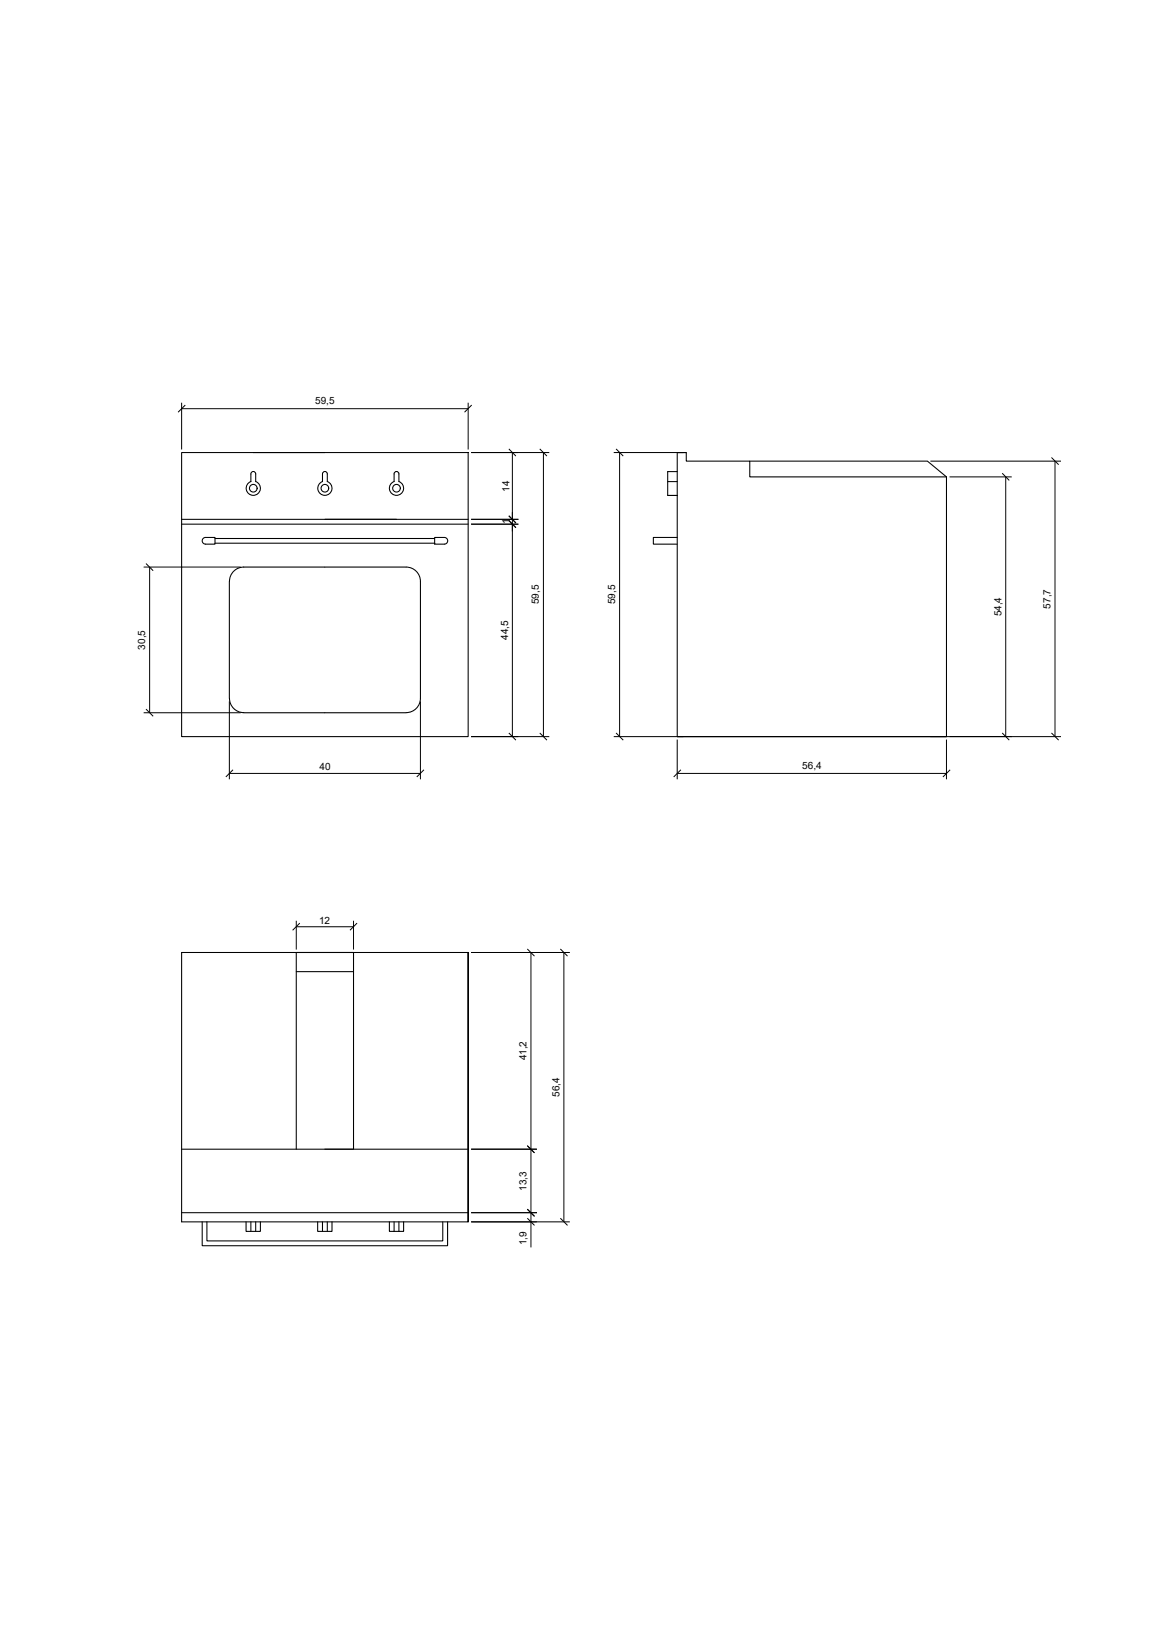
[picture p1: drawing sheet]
<svg xmlns="http://www.w3.org/2000/svg" width="210mm" height="297mm" viewBox="0 0 210 297" stroke-linecap="round" stroke-linejoin="round" font-family="sans-serif">
<!-- layer: L_OGGETTI -->
<g fill="none" stroke="#000" stroke-width=".19">
<path d="M32.7 81.5h51.6v51.1h-51.6zM32.7 94.4h51.6M32.7 93.5h51.6M36.6 96.9l.4-.1h1.7v1.2h-1.7a.6 .6 0 0 1-.6-.4 .6 .6 0 0 1 .2-.7zM38.7 97.8h39.5v.2h1.8a.6 .6 0 0 0 .6-.6 .6 .6 0 0 0-.6-.6h-1.8v1.2M38.7 96.9h39.5M45.2 85.1a.43 .43 0 0 1 .5-.2 .43 .43 0 0 1 .3 .4v1.4a1.28 1.28 0 0 1 .6 2 1.28 1.28 0 0 1-2 0 1.28 1.28 0 0 1 .6-2zM45.6 81.5h12.9M58.1 85.1a.43 .43 0 0 1 .5-.2 .43 .43 0 0 1 .3 .4v1.4a1.28 1.28 0 0 1 .6 2 1.28 1.28 0 0 1-2 0 1.28 1.28 0 0 1 .6-2zM70.9 86.7v-1.4a.43 .43 0 0 1 .5-.4 .43 .43 0 0 1 .4 .4v1.4M71 86.7a1.28 1.28 0 0 0-.7 2 1.28 1.28 0 0 0 2.1 0 1.28 1.28 0 0 0-.6-2M120.2 86.7h1.7"/>
<path d="M121.9 96.8h-4.3v1.2h4.3M121.9 84.9h-1.7v4.3h1.7h-1.7M121.9 81.5v51.1h48.5h-48.5M121.9 81.5h1.6v1.5h11.5v2.9h35.4M121.9 81.5h1.6M135 83h32l3.4 2.9M170.4 85.9v46.7M41.3 104.7v21M73.1 102.1h-29.2a2.57 2.57 0 0 0-2.6 2.6M73.1 102.1a2.57 2.57 0 0 1 2.6 2.6M75.7 104.7v21M41.3 125.7a2.57 2.57 0 0 0 2.6 2.6h29.2"/>
<path d="M75.7 125.7a2.57 2.57 0 0 1-2.6 2.6M53.3 174.9h10.3M84.3 171.5h-51.6v48.5h51.6v-48.5v48.5M32.7 218.3h51.6M32.7 206.9h51.6M36.4 220v4.3h44.2v-4.3M37.2 220v3.4h42.5v-3.4M44.3 220v1.7h2.6v-1.7M45.2 220v1.7M46 220v1.7M53.3 206.9v-35.4h10.3v35.4h-5.1M57.2 220v1.7h2.6v-1.7"/>
<path d="M58.1 220v1.7M58.9 220v1.7M70.1 220v1.7h2.6v-1.7M70.9 220v1.7M71.8 220v1.7"/>
<circle cx="45.6" cy="87.9" r=".69"/>
<circle cx="58.5" cy="87.9" r=".69"/>
<circle cx="71.4" cy="87.9" r=".69"/>
</g>
<!-- layer: L_QUOTE -->
<g fill="none" stroke="#000" stroke-width=".18">
<path d="M32.7 72.5v8.4M32.7 73.6h51.6M84.3 72.5v8.4M84.8 81.5h14.1M84.8 93.5h8.5M84.8 94.4h8.5M92.2 81.5v14.2M92.2 94.4v38.2M97.8 81.5v51.1M110.5 81.5h12.5M111.5 81.5v51.1M167.5 83h23.5"/>
<path d="M170.9 85.9h11.2M181.1 85.9v46.7M189.9 83v49.6M25.9 102.1h17.4M26.9 102.1v26.2M25.9 128.3h17.4M41.3 126.3v14M41.3 139.2h34.4M75.7 126.3v14M84.8 132.6h14.1M110.5 132.6h12.5M121.9 139.2h48.5"/>
<path d="M121.9 133.1v7.2M167.5 132.6h23.5M170.4 133.1v7.2M53.3 165.8v5.1M53.3 166.8h10.3M63.6 165.8v5.1M84.8 171.5h17.8M95.6 171.5v53.1M101.5 171.5v48.5M84.8 220h17.8M84.8 218.3h11.9M84.8 206.9h11.9"/>
</g>
<!-- layer: 0 -->
<g fill="none" stroke="#000" stroke-width=".18">
<path d="M33.4 72.9l-1.3 1.3M84.9 72.9l-1.3 1.3M91.6 80.8l1.3 1.3M91.6 92.9l1.3 1.2M91.6 93.7l1.3 1.3M97.2 80.8l1.3 1.3M110.9 80.8l1.3 1.3M180.4 85.2l1.3 1.3M189.3 82.4l1.3 1.3M26.3 101.5l1.3 1.2M26.3 127.7l1.3 1.2M41.9 138.6l-1.2 1.3"/>
<path d="M76.3 138.6l-1.3 1.3M91.6 132l1.3 1.2M97.2 132l1.3 1.2M110.9 132l1.3 1.2M122.6 138.6l-1.3 1.3M171 138.6l-1.3 1.3M180.4 132l1.3 1.2M189.3 132l1.3 1.2M54 166.2l-1.3 1.3M64.3 166.2l-1.3 1.3M94.9 170.8l1.3 1.3M100.9 170.8l1.3 1.3"/>
<path d="M94.9 217.7l1.3 1.3M94.9 219.3l1.3 1.3M94.9 206.2l1.3 1.3M100.9 219.3l1.3 1.3"/>
</g>
<g font-size="1.8">
<text x="56.7" y="72.8">59,5</text>
<text x="91.7" y="88.5" transform="rotate(-90 91.7 88.5)">14</text>
<text x="91.7" y="94.4" transform="rotate(-90 91.7 94.4)">1</text>
<text x="97" y="108.8" transform="rotate(-90 97 108.8)">59,5</text>
<text x="110.8" y="108.8" transform="rotate(-90 110.8 108.8)">59,5</text>
<text x="180.3" y="111" transform="rotate(-90 180.3 111)">54,4</text>
<text x="189.1" y="109.6" transform="rotate(-90 189.1 109.6)">57,7</text>
<text x="26.1" y="116.9" transform="rotate(-90 26.1 116.9)">30,5</text>
<text x="91.5" y="115.2" transform="rotate(-90 91.5 115.2)">44,5</text>
<text x="57.5" y="138.7">40</text>
<text x="144.4" y="138.4">56,4</text>
<text x="57.4" y="166.3">12</text>
<text x="94.8" y="190.9" transform="rotate(-90 94.8 190.9)">41,2</text>
<text x="100.7" y="197.5" transform="rotate(-90 100.7 197.5)">56,4</text>
<text x="94.8" y="214.4" transform="rotate(-90 94.8 214.4)">13,3</text>
<text x="94.8" y="224.2" transform="rotate(-90 94.8 224.2)">1,9</text>
</g>
</svg>
